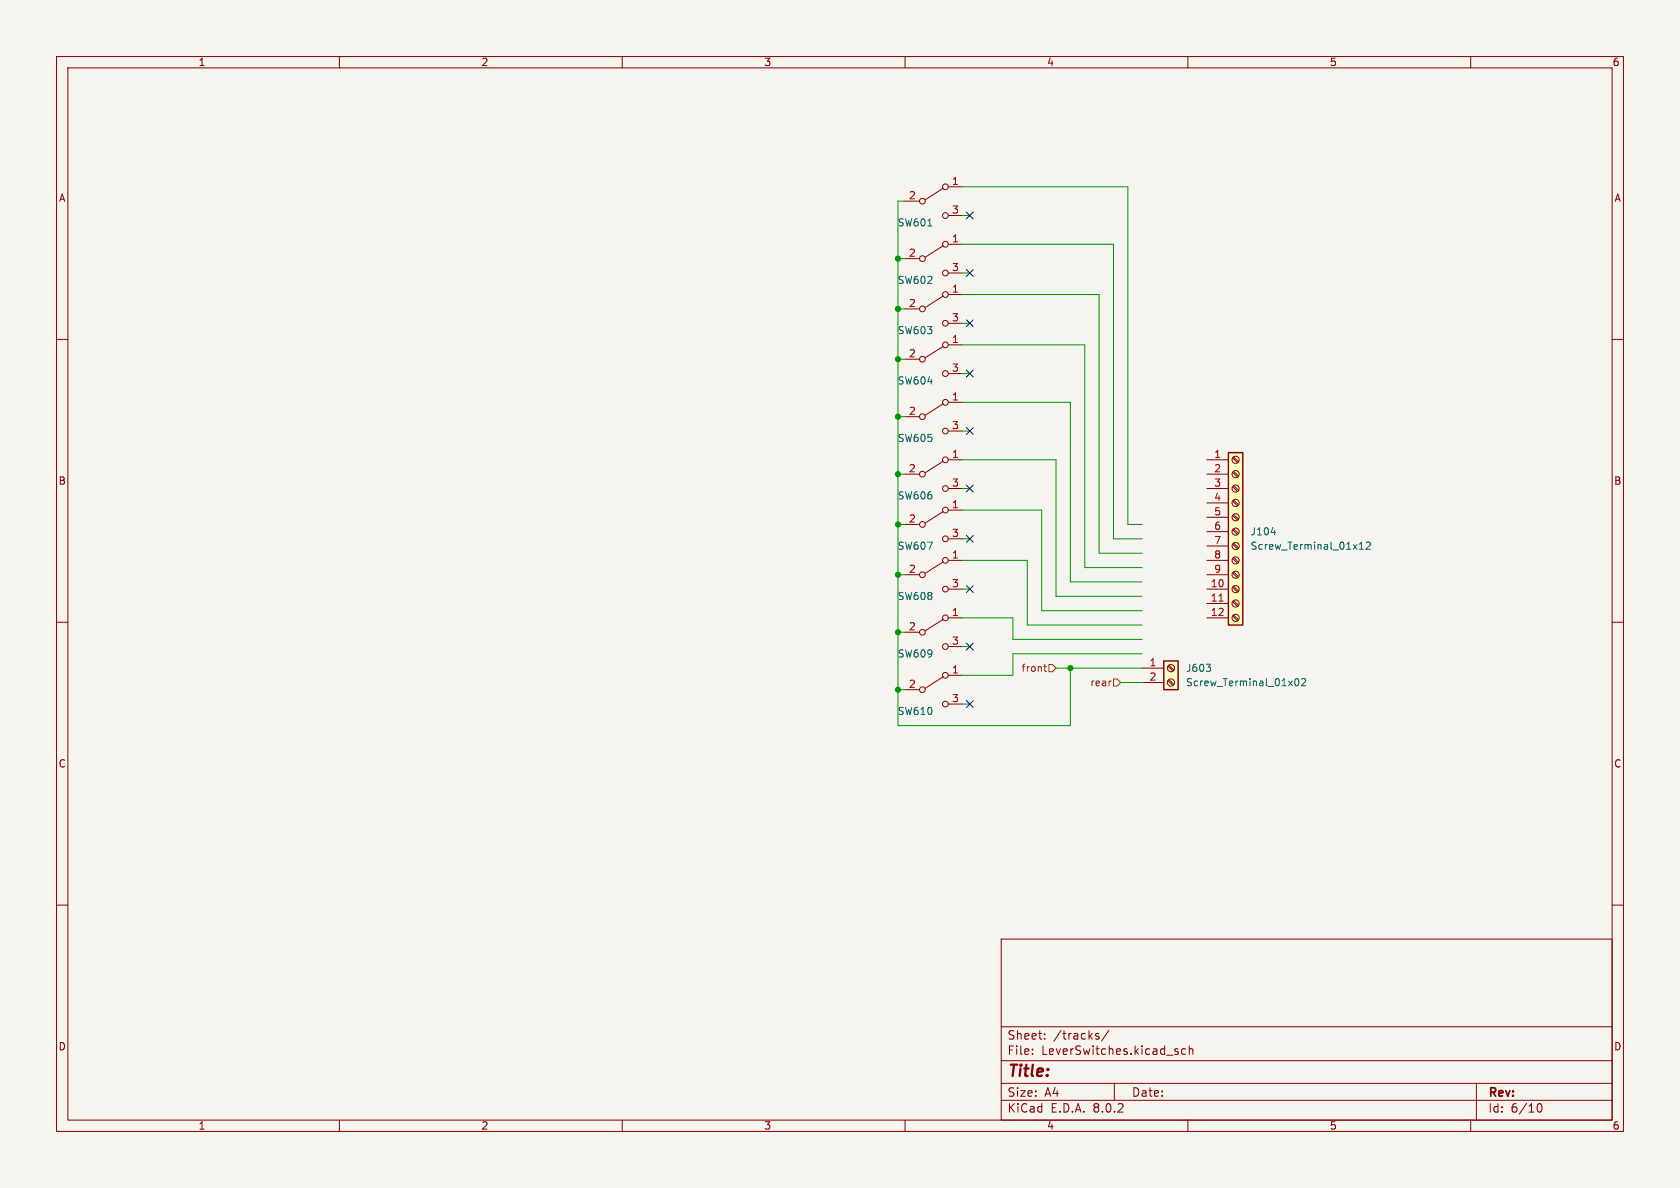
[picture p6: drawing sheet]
<svg xmlns="http://www.w3.org/2000/svg" width="297mm" height="210mm" viewBox="0 0 297 210" stroke-linecap="round" stroke-linejoin="round" font-family="sans-serif">
<path d="M0 0h297v210h-297z" fill="#f5f4ef" stroke="#f5f4ef" stroke-width=".18"/>
<g fill="none" stroke="#840000" stroke-width=".18">
<path d="M10 10h277v190h-277zM12 12h273v186h-273zM60 10v2M110 10v2M160 10v2M210 10v2M260 10v2M160 35.6h2.6M166.8 33.3l-3.2 2M167.6 33h2.6M167.6 38.1h2.6M10 60h2"/>
<path d="M160 45.7h2.6M160 54.6h2.6M166.8 43.4l-3.2 2.1M166.8 52.3l-3.2 2.1M167.6 43.2h2.6M167.6 48.3h2.6M167.6 52.1h2.6M167.6 57.2h2.6M285 60h2M160 63.5h2.6M166.8 61.2l-3.2 2M167.6 61h2.6"/>
<path d="M167.6 66h2.6M160 83.8h2.6M160 92.7h2.6M166.8 81.5l-3.2 2.1M166.8 90.4l-3.2 2.1M166.8 99.3l-3.2 2M167.6 81.3h2.6M167.6 86.4h2.6M167.6 90.2h2.6M167.6 95.3h2.6M167.6 99.1h2.6M10 110h2"/>
<path d="M160 111.8h2.6M160 101.6h2.6M166.8 109.5l-3.2 2M166.8 119.6l-3.2 2.1M167.6 109.2h2.6M167.6 114.3h2.6M167.6 119.4h2.6M167.6 104.1h2.6M285 110h2M160 121.9h2.6M167.6 124.5h2.6M10 160h2"/>
<path d="M285 160h2M177 166h108v32h-108zM60 198v2M110 198v2M160 198v2M177 194.5h108M177 191.5h108M177 187.5h108M177 181.5h108M182.5 186.3v.1M182.5 185.5v.1M184.7 183.6v.1"/>
<path d="M184.7 182.8v.1M193.7 183l.6 .4-.2 .3-.4-.1M194.2 182.8l-.3-.1-.2 .2M196 182.1l-1.3 2M197 191.5v3M208.1 185.9l.2 .2-.2 .3M208.1 185.4l.1 .1M209.6 185.5l-.4-.1-.3 .3v.4l.1 .2h.6M210 198v2M210.2 185.5l.3-.1 .3 .1 .1 .9M210.2 184.9v1.5M260 198v2"/>
<path d="M261 191.5v6.5M271.7 195.7l.2-.5 .2-.1a.8 .8 0 0 1 .5 .7 .8 .8 0 0 1-.5 .8l-.2-.1-.2-.5"/>
<circle cx="163.1" cy="35.6" r=".51"/>
<circle cx="167.1" cy="38.1" r=".51"/>
<circle cx="167.1" cy="33" r=".51"/>
<circle cx="163.1" cy="54.6" r=".51"/>
<circle cx="163.1" cy="45.7" r=".51"/>
<circle cx="167.1" cy="48.3" r=".51"/>
<circle cx="167.1" cy="57.2" r=".51"/>
<circle cx="167.1" cy="43.2" r=".51"/>
<circle cx="167.1" cy="52.1" r=".51"/>
<circle cx="163.1" cy="63.5" r=".51"/>
<circle cx="167.1" cy="66" r=".51"/>
<circle cx="167.1" cy="61" r=".51"/>
<circle cx="163.1" cy="92.7" r=".51"/>
<circle cx="163.1" cy="83.8" r=".51"/>
<circle cx="167.1" cy="90.2" r=".51"/>
<circle cx="167.1" cy="86.4" r=".51"/>
<circle cx="167.1" cy="95.3" r=".51"/>
<circle cx="167.1" cy="81.3" r=".51"/>
<circle cx="167.1" cy="99.1" r=".51"/>
<circle cx="163.1" cy="101.6" r=".51"/>
<circle cx="163.1" cy="111.8" r=".51"/>
<circle cx="167.1" cy="114.3" r=".51"/>
<circle cx="167.1" cy="104.1" r=".51"/>
<circle cx="167.1" cy="119.4" r=".51"/>
<circle cx="167.1" cy="109.2" r=".51"/>
<circle cx="163.1" cy="121.9" r=".51"/>
<circle cx="167.1" cy="124.5" r=".51"/>
</g>
<path d="M164 39.9h.7" fill="none" stroke="#006464" stroke-width=".18"/>
<path d="M217.2 80h2.5v30.5h-2.5z" fill="#ffffc2"/>
<path d="M217.2 80h2.5v30.5h-2.5z" fill="none" stroke="#840000" stroke-width=".25"/>
<g fill="none" stroke="#840000" stroke-width=".18">
<path d="M213.4 81.3h3.8M213.4 83.8h3.8M213.4 86.4h3.8M213.4 88.9h3.8M213.4 91.4h3.8M213.4 94h3.8M213.4 96.5h3.8M213.4 99.1h3.8M217.9 98.7l.9 .9M217.9 96.2l.9 .8M217.9 93.6l.9 .9M217.9 91.1l.9 .8"/>
<path d="M217.9 88.6l.9 .8M217.9 86l.9 .9M217.9 83.5l.9 .8M217.9 80.9l.9 .9M218.1 98.6l.8 .8M218.1 96l.8 .9M218.1 93.5l.8 .8M218.1 90.9l.8 .9M218.1 88.4l.8 .8M218.1 85.9l.8 .8M218.1 83.3l.8 .9M218.1 80.8l.8 .8"/>
<path d="M213.4 104.1h3.8M213.4 106.7h3.8M213.4 109.2h3.8M213.4 101.6h3.8M217.9 108.9l.9 .8M217.9 106.3l.9 .9M217.9 103.8l.9 .8M217.9 101.3l.9 .8M218.1 108.7l.8 .9M218.1 106.2l.8 .8M218.1 103.6l.8 .9M218.1 101.1l.8 .8"/>
<circle cx="218.4" cy="81.3" r=".63"/>
<circle cx="218.4" cy="86.4" r=".63"/>
<circle cx="218.4" cy="91.4" r=".63"/>
<circle cx="218.4" cy="96.5" r=".63"/>
<circle cx="218.4" cy="99.1" r=".63"/>
<circle cx="218.4" cy="94" r=".63"/>
<circle cx="218.4" cy="83.8" r=".63"/>
<circle cx="218.4" cy="88.9" r=".63"/>
<circle cx="218.4" cy="106.7" r=".63"/>
<circle cx="218.4" cy="104.1" r=".63"/>
<circle cx="218.4" cy="109.2" r=".63"/>
<circle cx="218.4" cy="101.6" r=".63"/>
</g>
<path d="M215.5 106.3h.7" fill="none" stroke="#a90000" stroke-width=".18"/>
<path d="M224.7 94.1h.8M240.3 97.1h.7M240.3 96.2l.4-.4v1.3M241.5 96l.5-.2 .3 .4-.8 .9h.8" fill="none" stroke="#006464" stroke-width=".18"/>
<path d="M205.7 116.8h2.6v5.1h-2.6z" fill="#ffffc2"/>
<path d="M205.7 116.8h2.6v5.1h-2.6z" fill="none" stroke="#840000" stroke-width=".25"/>
<g fill="none" stroke="#840000" stroke-width=".18">
<path d="M160 73.7h2.6M166.8 71.4l-3.2 2M167.6 71.1h2.6M167.6 76.2h2.6M201.9 118.1h3.8M206.5 117.8l.8 .8M206.7 117.6l.8 .8M201.9 120.7h3.8M206.5 120.3l.8 .9M206.7 120.1l.8 .9"/>
<circle cx="163.1" cy="73.7" r=".51"/>
<circle cx="167.1" cy="71.1" r=".51"/>
<circle cx="167.1" cy="76.2" r=".51"/>
<circle cx="207" cy="118.1" r=".63"/>
<circle cx="207" cy="120.6" r=".63"/>
</g>
<path d="M213.2 117.4h.8l-.4 .5M213.9 118l.1 .1-.1 .5M229 120.1l.2-.1a.68 .68 0 0 1 .4 .6 .68 .68 0 0 1-.4 .6l-.2-.1-.1-.4zM230.1 120.1l.5-.1 .2 .3-.8 .9h.8" fill="none" stroke="#006464" stroke-width=".18"/>
<path d="M184.5 117.8h.5M184.7 117.4v1.1l.3 .2M185.4 117.5h.7l.6 .6-.6 .6h-.7zM196.3 120.4h.1M196.8 120h.7l.6 .7-.6 .6h-.7z" fill="none" stroke="#725600" stroke-width=".18"/>
<g fill="none" stroke="#009600" stroke-width=".18">
<path d="M160 35.6h-1.3v92.7h30.5v-10.2M170.2 33h29.2v59.7h2.5M170.2 38.1h1.2M158.7 45.7h1.3M158.7 54.6h1.3M170.2 43.2h26.6v52.1h5.1M170.2 52.1h24.1v45.7h7.6M170.2 57.2h1.2M170.2 48.3h1.2M158.7 73.7h1.3M158.7 63.5h1.3M170.2 71.1h19v31.8h12.7"/>
<path d="M170.2 61h21.6v39.3h10.1M170.2 66h1.2M170.2 76.2h1.2M158.7 83.8h1.3M158.7 92.7h1.3M170.2 99.1h11.4v11.4h20.3M170.2 81.3h16.5v24.1h15.2M170.2 95.3h1.2M170.2 90.2h13.9v17.8h17.8M170.2 86.4h1.2M158.7 111.8h1.3M158.7 101.6h1.3"/>
<path d="M170.2 104.1h1.2M170.2 109.2h8.9v3.8h22.8M170.2 114.3h1.2M186.7 118.1h15.2M201.9 115.6h-22.8v3.8h-8.9M158.7 121.9h1.3M170.2 124.5h1.2M198.1 120.7h3.8"/>
</g>
<g fill="none" stroke="#000084" stroke-width=".18">
<path d="M170.8 37.5l1.3 1.2M172.1 37.5l-1.3 1.2M170.8 47.7l1.3 1.2M170.8 56.5l1.3 1.3M172.1 47.7l-1.3 1.2M172.1 56.5l-1.3 1.3M170.8 65.4l1.3 1.2M170.8 75.6l1.3 1.2M172.1 65.4l-1.3 1.2M172.1 75.6l-1.3 1.2M170.8 94.6l1.3 1.3M170.8 85.8l1.3 1.2"/>
<path d="M172.1 94.6l-1.3 1.3M172.1 85.8l-1.3 1.2M170.8 113.7l1.3 1.2M170.8 103.5l1.3 1.2M172.1 113.7l-1.3 1.2M172.1 103.5l-1.3 1.2M170.8 123.9l1.3 1.2M172.1 123.9l-1.3 1.2"/>
</g>
<g fill="#009600" stroke="#009600" stroke-width=".18">
<circle cx="158.7" cy="121.9" r=".46"/>
<circle cx="158.7" cy="111.8" r=".46"/>
<circle cx="158.7" cy="101.6" r=".46"/>
<circle cx="158.7" cy="83.8" r=".46"/>
<circle cx="158.7" cy="92.7" r=".46"/>
<circle cx="189.2" cy="118.1" r=".46"/>
<circle cx="158.7" cy="73.7" r=".46"/>
<circle cx="158.7" cy="63.5" r=".46"/>
<circle cx="158.7" cy="45.7" r=".46"/>
<circle cx="158.7" cy="54.6" r=".46"/>
</g>
<text font-size="2.8" fill="#840000" x="178" y="190.9">Title:</text>
<g font-size="2.1" fill="#840000">
<text x="178" y="184">Sheet:</text>
<text x="186.2" y="184">/tracks/</text>
<text x="178" y="186.7">File:</text>
<text x="184.1" y="186.7">LeverSwitches.kicad_sch</text>
<text x="178" y="196.9">KiCad</text>
<text x="178" y="194.1">Size:</text>
<text x="184.7" y="194.1">A4</text>
<text x="185.7" y="196.9">E.D.A.</text>
<text x="193.3" y="196.9">8.0.2</text>
<text x="200" y="194.1">Date:</text>
<text x="263" y="194.3">Rev:</text>
<text x="263" y="196.9">Id:</text>
<text x="267.1" y="196.9">6/10</text>
</g>
<g font-size="1.8" fill="#840000">
<text x="35" y="11.9">1</text>
<text x="85" y="11.9">2</text>
<text x="135" y="11.9">3</text>
<text x="185" y="11.9">4</text>
<text x="235" y="11.9">5</text>
<text x="285" y="11.9">6</text>
<text x="10.3" y="35.9">A</text>
<text x="285.3" y="35.9">A</text>
<text x="10.3" y="85.9">B</text>
<text x="285.3" y="85.9">B</text>
<text x="10.3" y="135.9">C</text>
<text x="285.3" y="135.9">C</text>
<text x="10.3" y="185.9">D</text>
<text x="285.3" y="185.9">D</text>
<text x="35" y="199.9">1</text>
<text x="85" y="199.9">2</text>
<text x="135" y="199.9">3</text>
<text x="185" y="199.9">4</text>
<text x="235" y="199.9">5</text>
<text x="285" y="199.9">6</text>
</g>
<g font-size="1.8" fill="#a90000">
<text x="160.6" y="35.3">2</text>
<text x="168.2" y="32.8">1</text>
<text x="168.2" y="37.8">3</text>
<text x="160.6" y="45.5">2</text>
<text x="168.2" y="42.9">1</text>
<text x="168.2" y="48">3</text>
<text x="168.2" y="51.8">1</text>
<text x="160.6" y="54.4">2</text>
<text x="168.2" y="56.9">3</text>
<text x="160.6" y="63.2">2</text>
<text x="168.2" y="60.7">1</text>
<text x="168.2" y="65.8">3</text>
<text x="168.2" y="70.9">1</text>
<text x="160.6" y="73.4">2</text>
<text x="168.2" y="75.9">3</text>
<text x="160.6" y="83.6">2</text>
<text x="168.2" y="81">1</text>
<text x="214.6" y="81">1</text>
<text x="214.6" y="83.6">2</text>
<text x="168.2" y="86.1">3</text>
<text x="168.2" y="89.9">1</text>
<text x="214.6" y="86.1">3</text>
<text x="214.6" y="88.6">4</text>
<text x="160.6" y="92.5">2</text>
<text x="168.2" y="95">3</text>
<text x="214.6" y="91.2">5</text>
<text x="214.6" y="93.7">6</text>
<text x="160.6" y="101.3">2</text>
<text x="168.2" y="98.8">1</text>
<text x="214.6" y="96.3">7</text>
<text x="214.6" y="98.8">8</text>
<text x="214.6" y="101.3">9</text>
<text x="168.2" y="103.9">3</text>
<text x="214" y="103.9">10</text>
<text x="214" y="106.4">11</text>
<text x="160.6" y="111.5">2</text>
<text x="168.2" y="109">1</text>
<text x="214" y="109">12</text>
<text x="168.2" y="114">3</text>
<text x="168.2" y="119.1">1</text>
<text x="203.1" y="117.9">1</text>
<text x="160.6" y="121.7">2</text>
<text x="168.2" y="124.2">3</text>
<text x="203.1" y="120.4">2</text>
</g>
<g font-size="1.8" fill="#006464">
<text x="158.6" y="40.2">SW601</text>
<text x="158.6" y="50.4">SW602</text>
<text x="158.6" y="59.3">SW603</text>
<text x="158.6" y="68.2">SW604</text>
<text x="158.6" y="78.3">SW605</text>
<text x="158.6" y="88.5">SW606</text>
<text x="221" y="94.8">J104</text>
<text x="158.6" y="97.4">SW607</text>
<text x="221" y="97.4">Screw_Terminal_01x12</text>
<text x="158.6" y="106.3">SW608</text>
<text x="158.6" y="116.4">SW609</text>
<text x="209.6" y="119">J603</text>
<text x="209.6" y="121.5">Screw_Terminal_01x02</text>
<text x="158.6" y="126.6">SW610</text>
</g>
<g font-size="1.8" fill="#725600">
<text x="180.5" y="119">front</text>
<text x="192.6" y="121.5">rear</text>
</g>
</svg>
